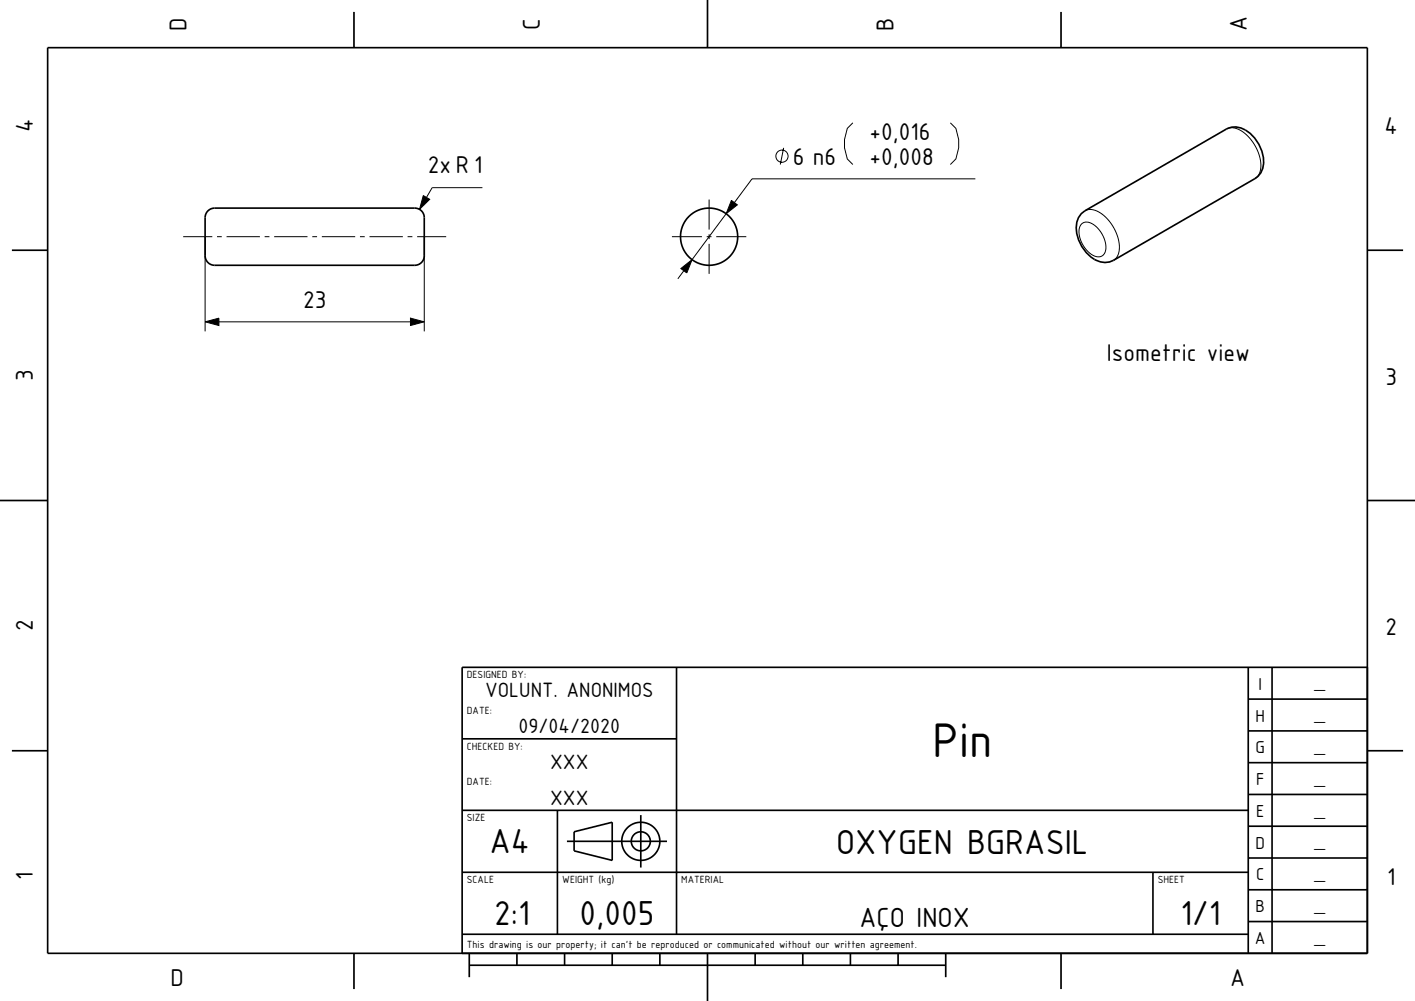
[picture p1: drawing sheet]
<svg xmlns="http://www.w3.org/2000/svg" width="297mm" height="210mm" viewBox="0 0 297 210" stroke-linecap="round" stroke-linejoin="round" font-family="sans-serif">
<g fill="none" stroke="#000" stroke-width=".21">
<path d="M101.3 39.4h-10.6l-1.2 2M164.5 31l-.7 3.5M179 25.8l-1.2 1.1-.5 2.4v1.7l.5 2.3 1.2 1.2M199.5 25.8l1.1 1.1 .6 2.4v1.7l-.6 2.3-1.1 1.2M204.7 37.5h-46.8l-3.8 5M257.4 27.1a3.8 3.8 0 0 1 4.3 1.3 8.5 8.5 0 0 1 2.7 7.8l-.4 .8-.6 .5M38.5 49.7h6.1M43.1 49.7v19.8M45.6 49.7h1M47.6 49.7h7M55.6 49.7h1M57.6 49.7h7"/>
<path d="M65.6 49.7h1M67.6 49.7h7M75.6 49.7h1M77.6 49.7h7M85.6 49.7h1M87.6 49.7h6.1M88.8 41l1.4 .8-2.1 2.1zM89.1 49.7v19.8M141 49.7h6.3M142.9 56.3l2.4-1.8-1.1 2.8zM143.5 56.8l-1.2 1.7M148.3 49.7h1"/>
<path d="M148.8 41.9v6.3M148.8 49.2v1M148.8 51.2v6.3M150.3 49.7h6.3M152.4 44.8l-7.1 9.7M153.5 42l1.3 1-2.4 1.8zM227 47a2.27 2.27 0 0 1 3.1 .6 5.3 5.3 0 0 1 1.7 5.6 1.87 1.87 0 0 1-2.9 0 5.5 5.5 0 0 1-2.2-5.8zM227.7 44.2a3.8 3.8 0 0 1 4.3 1.3 8.4 8.4 0 0 1 2.7 7.8l-.3 .7-.7 .6M43.1 67.5l2.8-.8v1.6zM45.9 67.5h40.3M86.2 66.7l2.9 .8-2.9 .8z"/>
<circle cx="164.1" cy="32.8" r="1.28"/>
</g>
<g fill="none" stroke="#000" stroke-width=".35">
<path d="M10 10h277v190h-277zM74.3 2.5v7.5M148.5 0v10M222.7 2.5v7.5M2.5 52.5h7.5M43.7 44.2l.6-.4 .8-.1h42a2 2 0 0 1 2 2v8a2 2 0 0 1-2 2h-42a2.01 2.01 0 0 1-2-2v-8.2l.2-.7zM226.9 44.8l.8-.6 29.7-17.1a4.2 4.2 0 0 1 5 .9 7.7 7.7 0 0 1 2.6 7.3l-.4 1-.6 .7-.6 .5-29.7 17.1a4.6 4.6 0 0 1-5.7-1.6 7 7 0 0 1-1.6-7.3zM287 52.5h7.5M0 105h10M287 105h10M142 140v56M262 140v60"/>
<path d="M267 140v60M287 140h-190v60M2.5 157.5h7.5M97 155h45M262 153.3h25M262 146.7h25M287 157.5h7.5M97 170h165M117 170v26M119 176.5h21M120.5 174.5l8-2v8l-8-2zM134.5 171v11"/>
<path d="M262 173.3h25M262 166.7h25M262 160h25M97 196h165M97 183h165M242 183v13M262 193.3h25M262 186.7h25M262 180h25M74.3 200v7.5M98.5 202.5h100M98.5 200v5"/>
<path d="M108.5 200v2.5M118.5 200v2.5M128.5 200v2.5M138.5 200v2.5M148.5 200v10M158.5 200v2.5M168.5 200v2.5M178.5 200v2.5M188.5 200v2.5M198.5 200v5M222.7 200v7.5"/>
<circle cx="148.8" cy="49.7" r="6"/>
<circle cx="134.5" cy="176.5" r="2"/>
<circle cx="134.5" cy="176.5" r="4"/>
</g>
<g fill="#000">
<path d="M88.8 41l1.4 .8-2.1 2.1z" fill-rule="evenodd"/>
<path d="M142.9 56.3l2.4-1.8-1.1 2.8z" fill-rule="evenodd"/>
<path d="M153.5 42l1.3 1-2.4 1.8z" fill-rule="evenodd"/>
<path d="M43.1 67.5l2.8-.8v1.6z" fill-rule="evenodd"/>
<path d="M86.2 66.7l2.9 .8-2.9 .8z" fill-rule="evenodd"/>
</g>
<text font-size="9.8" x="195.7" y="158.8">Pin</text>
<g font-size="7">
<text x="102.8" y="179">A4</text>
<text x="175.5" y="179.2">OXYGEN BGRASIL</text>
<text x="103.8" y="194">2:1</text>
<text x="121.6" y="194">0,005</text>
<text x="247.8" y="194">1/1</text>
</g>
<text font-size="5.6" x="180.4" y="194.4">AÇO INOX</text>
<g font-size="4.9">
<text x="39.1" y="6.4" transform="rotate(-90 39.1 6.4)">D</text>
<text x="113.3" y="6.2" transform="rotate(-90 113.3 6.2)">C</text>
<text x="187.5" y="6.4" transform="rotate(-90 187.5 6.4)">B</text>
<text x="261.7" y="6.6" transform="rotate(-90 261.7 6.6)">A</text>
<text x="6.9" y="27.7" transform="rotate(-90 6.9 27.7)">4</text>
<text x="182.5" y="29.3">+0,016</text>
<text x="290.6" y="28.2">4</text>
<text x="166.4" y="34.5">6 n6</text>
<text x="182.5" y="34.5">+0,008</text>
<text x="89.8" y="36.4">2x R 1</text>
<text x="63.6" y="64.5">23</text>
<text x="232.3" y="75.6">Isometric view</text>
<text x="6.9" y="80" transform="rotate(-90 6.9 80)">3</text>
<text x="290.8" y="80.7">3</text>
<text x="6.9" y="132.5" transform="rotate(-90 6.9 132.5)">2</text>
<text x="290.8" y="133.2">2</text>
<text x="6.9" y="184.6" transform="rotate(-90 6.9 184.6)">1</text>
<text x="291.1" y="185.7">1</text>
<text x="35.8" y="206.9">D</text>
<text x="258.2" y="206.9">A</text>
</g>
<g font-size="4.2">
<text x="101.8" y="146.3">VOLUNT. ANONIMOS</text>
<text x="108.9" y="153.8">09/04/2020</text>
<text x="115.5" y="161.3">XXX</text>
<text x="115.5" y="168.8">XXX</text>
</g>
<g font-size="3.5">
<text x="264.1" y="144.7">I</text>
<text x="263.5" y="151.4">H</text>
<text x="263.5" y="158">G</text>
<text x="263.6" y="164.7">F</text>
<text x="263.6" y="171.4">E</text>
<text x="263.5" y="178">D</text>
<text x="263.6" y="184.7">C</text>
<text x="263.5" y="191.4">B</text>
<text x="263.4" y="198">A</text>
</g>
<g font-size="2.8">
<text x="276.1" y="144.4">_</text>
<text x="276.1" y="151.1">_</text>
<text x="276.1" y="157.8">_</text>
<text x="276.1" y="164.4">_</text>
<text x="276.1" y="171.1">_</text>
<text x="276.1" y="177.8">_</text>
<text x="276.1" y="184.4">_</text>
<text x="276.1" y="191.1">_</text>
<text x="276.1" y="197.8">_</text>
</g>
<g font-size="2.1">
<text x="98" y="142.3">DESIGNED BY:</text>
<text x="98" y="149.8">DATE:</text>
<text x="98" y="157.3">CHECKED BY:</text>
<text x="98" y="164.8">DATE:</text>
<text x="98" y="172.3">SIZE</text>
<text x="98" y="185.3">SCALE</text>
<text x="118" y="185.3">WEIGHT (kg)</text>
<text x="143" y="185.3">MATERIAL</text>
<text x="243" y="185.3">SHEET</text>
<text x="98" y="198.8">This drawing is our property; it can't be reproduced or communicated without our written agreement.</text>
</g>
</svg>
